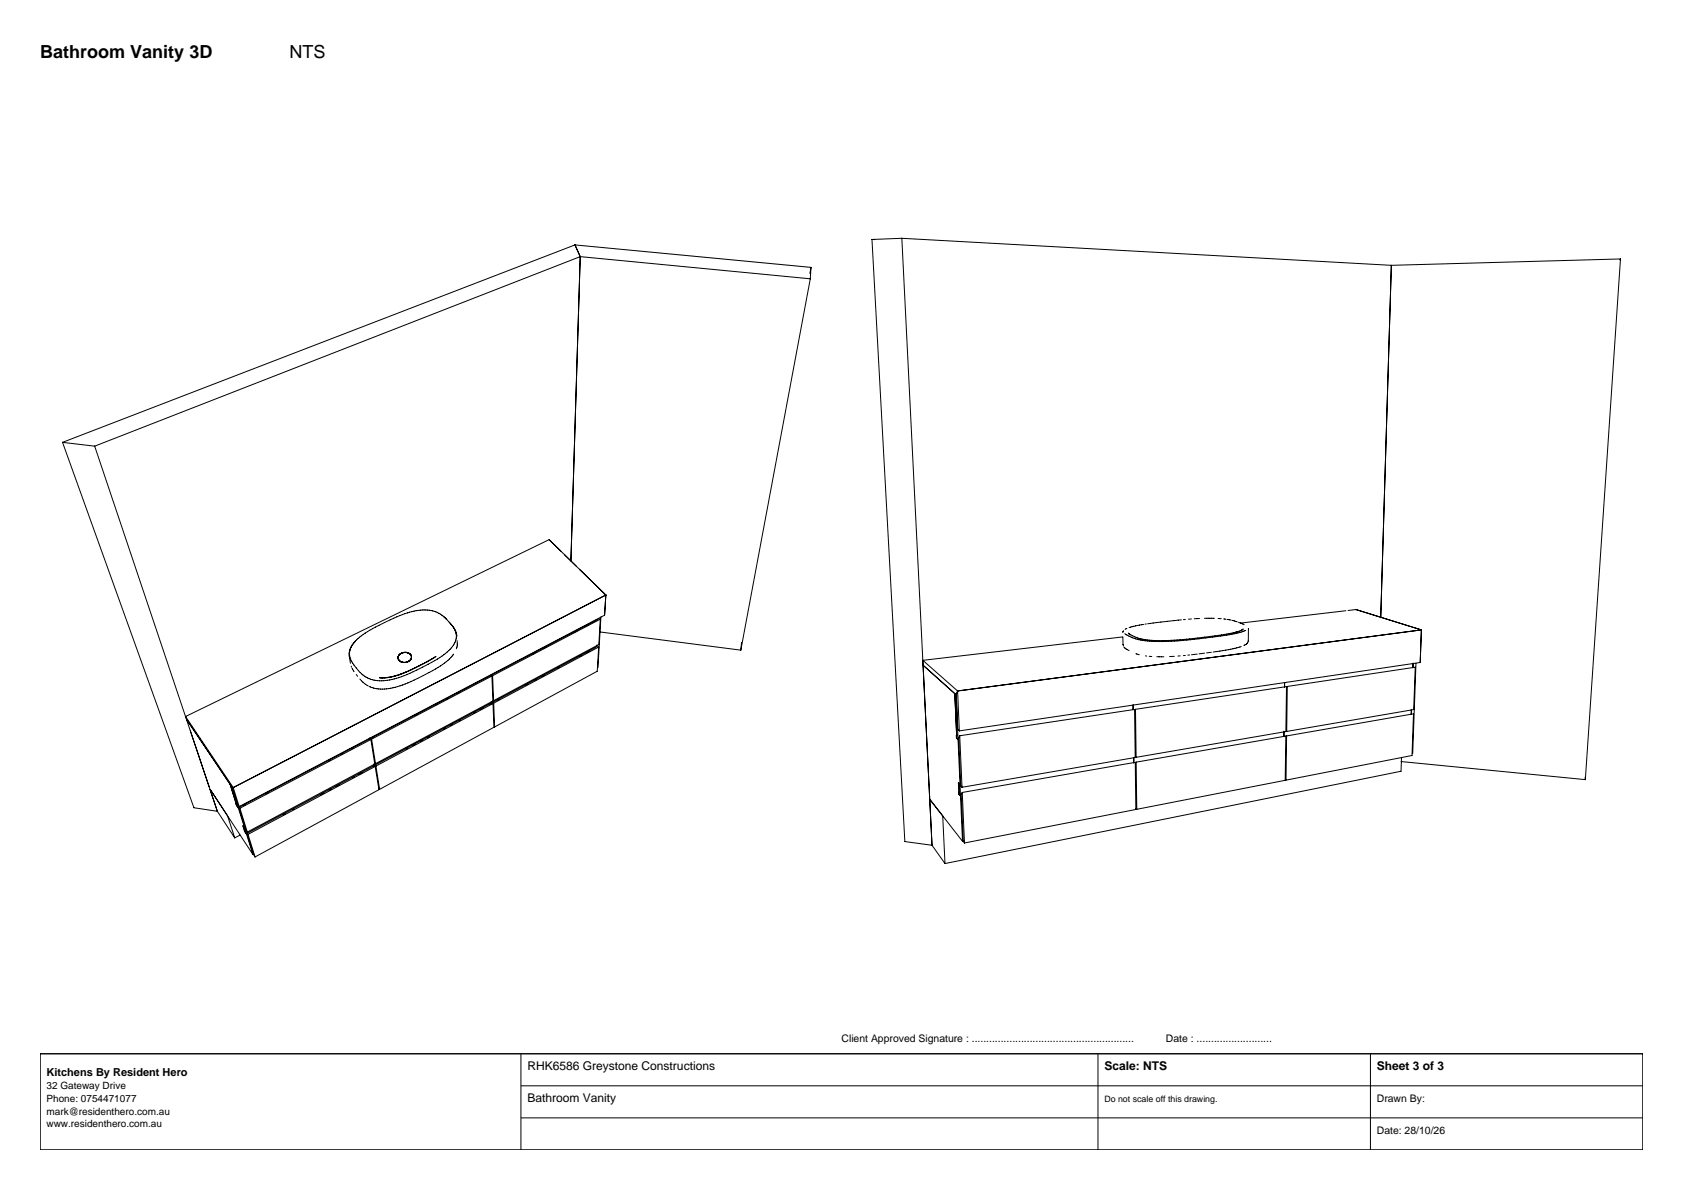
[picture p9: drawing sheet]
<svg xmlns="http://www.w3.org/2000/svg" width="420mm" height="297mm" viewBox="0 0 420 297" stroke-linecap="round" stroke-linejoin="round" font-family="sans-serif">
<g fill="none" stroke="#000" stroke-width=".25">
<path d="M217.6 59.8l8.2 150.2 6.8 1M217.6 59.8h.6M225.1 59.5l-7.5 .3M225.1 59.5l122.1 6.7M225.1 59.5l7.5 151.5M143.5 61.1l-127.9 49.3M143.5 61.1l1.3 3M143.5 61.1l58.9 5.6M144.8 64.1l-121.2 47.3M144.8 64.1l-2.3 75.9M144.8 64.1l57.4 5.5M202.2 69.6l-17.3 92.7"/>
<path d="M202.4 66.7l-.2 2.9M202.4 66.7l-.3 1.5M347.2 66.2l-2.6 88M404.4 64.6l-57.2 1.6M404.4 64.6l-.1 .3M404.4 64.6l-8.8 130M15.6 110.4l32.8 91.2 5.8 .9M15.6 110.4l8 1M23.6 111.4l30.6 91.1M110.6 153.8l.5 .4M110.6 153.8l.9 .8M110.6 153.8a9.1 9.1 0 0 0-8.9-.8 40.8 40.8 0 0 0-12.7 6.7l-.3 .3"/>
<path d="M111.4 154.5a6.2 6.2 0 0 1 2.5 4.2 6.2 6.2 0 0 1-3.1 4.7 37.8 37.8 0 0 1-14.6 6.4 7.6 7.6 0 0 1-7.9-3.8 4 4 0 0 1-.6-4.7M112.2 155.4a5.4 5.4 0 0 1 1.8 3.5M114.1 159.9v1l-.2 1M144.1 157.4l-.9 .4M146.7 156l-.5 .3M149.1 154.6l-26.6 13.9 .4 .1M149.5 154.5h.3M149.7 157.7l35.2 4.6M149.8 154.5l-.4 6.4-26.2 14-.3-6.3M149.8 154.5l-26.9 14.1M150 154l-.8 12.6M151.2 148.5l-14.2-13.8-90.7 44.1"/>
<path d="M151.2 148.5l-93 48.1M151.2 148.5l-.3 5-91.2 47.8M151.2 148.5l-.4 .1M280.1 159l-49.8 5.8M280.2 159l.2 2.2M280.4 157.4l-.2 .4M281.2 156.8l-.4 .3M285.4 155.8l-3.6 .8M286.1 155.7l-.3 .1M294.8 154.7l-8.4 1M295.8 154.6l-.5 .1M297.3 154.5h-.7"/>
<path d="M299.3 154.4h-1.3M300.6 154.3h2.5M304 154.4h.8M305.4 154.5l.5 .1M306.2 154.6l1 .2M307.4 154.8l1.4 .4M309.1 155.3l1.4 .6M309.8 157.4l.4-.4-1.9 .8h.3a92 92 0 0 1-22.2 1.9l-2.5-.5-2.3-1.2 .4 .4M310.9 157.3l-2.9 .9-7.1 1a54.9 54.9 0 0 1-16.7 .5l-1.5-.5-2-1M311.5 156.8v3.1l-.2 .6-.9 .6M335.9 152.4l-26.4 3.1M336.4 152.4l2-.3 16.3 5.1"/>
<path d="M354.7 157.2l-115.7 15.3M354.7 157.2l-.3 .2M354.7 157.2l-.3 8.1-115 17.1M46.3 178.8l11.9 17.8M46.3 178.8l.1 .4M46.6 179.6l11.3 16.9M87.6 166.3l.1 .2M87.8 166.8l.6 .8M88 160.9l-.2 .2M88.1 160.7a4.1 4.1 0 0 0-.9 3.1l.3 1.7M88.7 160l-.6 .7M88.9 168.4l.3 .4"/>
<path d="M89.8 169.5l1.1 1.1 1 .6M95.5 169.2l2.4-.4 2.8-.8 5.4-2.6 2.7-1.5a34.5 34.5 0 0 1-12.1 5.2l-2 .1h.8M99.3 164.2l.5 .8M99.4 164.4l.3 .5 .7 .3M99.4 163.8v.1M99.4 164.5h.1M99.4 163.8l-.1 .5M99.4 163.8h.1M99.5 163.7l-.1 .2M99.5 163.6l-.1 .1M99.5 163.5v.2M99.6 163.5h-.1"/>
<path d="M99.6 163.5h.1M99.7 163.3l-.1 .1M99.8 163.3l-.3 .3M99.8 165h.1M99.8 165l.1 .1M100 165.1l.4 .2M100 163.1l-.2 .2M100.1 163l-.4 .3M100.3 163h-.1M100.4 165.2l.1 .1M100.4 165.3h.7M100.4 163l-.4 .1"/>
<path d="M100.4 162.9l-.1 .1M100.5 165.3l.3 .1M100.5 162.9l-.1 .1M100.5 162.9h-.1M100.5 162.9h1.1M100.7 162.9h-.2M100.8 165.3h.1M100.8 162.9h.1a1.5 1.5 0 0 1 1.5 .5M101 165.3h.3M101.6 162.9h.1M101.7 162.9l.9 .6M101.8 165.1l-.5 .2"/>
<path d="M102 165h.1M102 165l-.8 .3M102.3 164.8l-.3 .2M102.3 164.9l-.3 .1M102.4 163.3l.1 .1M102.5 164.6l-.2 .2M102.5 163.5h.1M102.6 163.5l.1 .4-.1 .6M102.6 163.5l.1 .3M102.6 164.5l-.3 .4M102.7 164.1l-.1 .2M104.1 178.3l-.5 .3"/>
<path d="M109.2 175.6l-.5 .3M111.9 174.2l-.5 .3M113.2 163.2l-.7 .9a39.5 39.5 0 0 1-13.3 7.3l-1.7 .4a8.6 8.6 0 0 1-5.3-.5M114.6 172.8l-.5 .3M114.9 179.7l-.3 .2M118.7 177.7l-.5 .2M120.7 176.6l-.8 .5M122.6 175.1v.5l-.3 .2M122.8 168.7l.2 6.3-29.3 15.6M122.8 168.7l-.5-.1-29.9 15.7 .3 .2M122.8 168.7l-30.1 15.8M123 175.6l-.4-.1-29.2 15.5 .4 .2"/>
<path d="M123 175.6l.3 5.9-28.6 15.5M123 175.6l-29.2 15.6M124.6 174.6l-.4 .1M131.7 170.8l-.5 .2M133.5 162.9l-.5 .3M133.9 169.6l-.3 .2M135.8 168.6l-.5 .2M136.2 161.5l-.5 .3M139.7 166.5l-.5 .3M145.1 163.6l-.5 .2M147.1 162.5l-.8 .5M148.7 161.5l-25.9 13.9 .4 .1"/>
<path d="M149 161l-.1 .4M149.1 161.5h.3M149.4 161.5l-.4 6-25.6 13.9-.2-5.9M149.4 161.5l-26.2 14M185.1 160.4l-.2 1.9M230.3 164.8l8.7 7.7M230.3 164.8l.1 1.2M230.4 166l7.9 7.1M230.4 166l1.6 33.3M230.4 166l8.2 7.4M238.3 173.1l.5 11.2 .3 .3-.4-.4zM238.6 173.4l1.6 36.6"/>
<path d="M238.6 173.4l.4 8.6 .4 .4M239 172.5l-.4 .9M239 172.5l.4 9.9M280.5 161.5l1.3 .9M282.8 176v1.1M283.4 177l37.7-5.6-.2 11.2-37.4 6.4M283.4 177l-.2 .3M283.4 177l.1 12M283.5 163.1l.8 .3M285.8 163.7h.3M286.8 163.8l.6 .1M288.7 163.9h1.7"/>
<path d="M293.1 163.8l-1.2 .1M294.5 163.7h-.6M295.8 163.6h-.5M296.9 163.5h-.5M298.8 163.3l-1.5 .1M300.6 163l-1.4 .2M302.3 162.8l-1.2 .1M309.8 161.4l-2.7 .6-4.3 .7M320.6 171.4v-1v1.2M321.2 171.3l32-4.8-.4 10.6-31.7 5.5zM321.2 171.3l-.2 .2M352.2 177.2v1.1"/>
<path d="M352.2 177.1v1.2M352.6 166.6v-1.1v1.2M353.4 165.6l-.9 22.5M47.5 182.4l4.7 14M52.4 197.1l1.8 5.4M57.9 196.5l.3 .1M57.9 196.5l1.3 4.1 .5 .7M58.2 196.6l1.5 4.7M66.9 197.9l-.6 .2M80.8 197.9l-.8 .5M82.5 189.6l-.5 .3M82.6 196.9l-.5 .3"/>
<path d="M84.6 195.9l-.8 .4M85.5 188.1l-.3 .1M88.2 186.7l-.5 .2M88.4 193.8l-.5 .3M90.4 192.8l-.8 .4M92.6 184.6l-32.7 17.1M92.6 184.6l-.4-.2-32.6 17.1M92.6 184.6l.9 6.1-31.8 17M92.7 184.5l1 6.1M93.3 190.7v.5l.4-.2M93.3 184l-1 .5-.1-.3M93.5 190.3l.2 .3"/>
<path d="M93.6 191.3l-.3-.2-31.7 16.9M93.6 191.3l1 5.8-30.9 16.8M93.6 191.3l-31.7 16.9M93.8 191.2l.9 5.8M94.5 196.7l.2 .3M101.7 186.8l-.3 .1M103.6 185.7l-.5 .3M105.5 184.7l-.5 .3M107.2 183.8l-.5 .3M111.1 181.8l-.4 .1M112.9 180.8l-.5 .3M239.3 196.1l-.1-.8 .4 .5-.3-.4 .1 2.9 .3 .4-.4-.5v-.6l.1 .1"/>
<path d="M239.5 183.6l43.6-6.5 .2 12-43.2 7.4M239.5 183.6l-.3 .6 .6 11.9 .3 .4M239.5 183.6l.6 12.9M240.1 197.8l43.2-7.5 .2 11.7-42.8 8.4M240.1 197.8l-.2 .4 .5 11.8 .3 .4M240.1 197.8l.6 12.6M282.9 189.1v1.3M283.3 188.9l.2 .1M283.5 190.2l37.4-6.5-.2 11.1-37 7.2M283.5 190.2l-.2 .2M283.5 190.2l.2 11.8M320.4 182.5v1.3v-1.1"/>
<path d="M321.1 183.7l31.6-5.5-.3 10.4-31.5 6.1zM321.1 183.7l-.2 .2M349.7 190.1l45.9 4.5M349.7 189.1l-.1 3.4-113.8 23M395.6 194v.6M54.2 202.5l4.4 6.6M59 200.8l-.1-.2 .6 1.1M59.1 201.1l-1.7-5.4 .4 .7 5.3 16.9-10.6-16.3 4.3 6.6 1.8 5.5M59.6 201.5l1.7 5.6 .4 .6M59.6 201.5l.3 .2M59.9 201.7l1.8 6M59.9 208.4l-1.3 .7"/>
<path d="M60.8 206.5l.7 1.7-.6-1.1 .2 .2M60.8 206.4l.3 .5-.5-.8 .2 .5M61.3 200.8l-.6 .3M61.6 208l.3 .2M61.6 208l1.7 5.3 .4 .6M61.9 208.2l1.8 5.7M71.1 203.1l-.5 .3M73.4 201.9l-.4 .2M232.6 211l3.2 4.5M235.3 203.6l.5 11.9M240.2 210l-8.2-10.5 .6 11.5M240.5 209.9l-.3 .1"/>
<path d="M283.5 201.8l.2 .2"/>
</g>
<path d="M10 263h400v24h-400z" fill="#fff" stroke="#000" stroke-width=".35"/>
<path d="M130 263v24M130 271h280M130 279h280M274 263v24M342 263v24" fill="none" stroke="#000" stroke-width=".25"/>
<g font-size="4.5">
<text x="10" y="14.4">Bathroom Vanity 3D</text>
<text x="72.2" y="14.4">NTS</text>
</g>
<g font-size="3">
<text x="131.6" y="267">RHK6586 Greystone Constructions</text>
<text x="275.6" y="267">Scale: NTS</text>
<text x="343.6" y="267">Sheet 3 of 3</text>
<text x="131.6" y="275">Bathroom Vanity</text>
</g>
<text font-size="2.7" x="11.6" y="268.6">Kitchens By Resident Hero</text>
<g font-size="2.6">
<text x="210" y="260">Client Approved Signature : ........................................................</text>
<text x="291" y="260">Date : ..........................</text>
<text x="343.6" y="275">Drawn By:</text>
<text x="343.6" y="283">Date: 28/10/26</text>
</g>
<g font-size="2.5">
<text x="11.6" y="271.8">32 Gateway Drive</text>
<text x="11.6" y="275">Phone: 0754471077</text>
<text x="11.6" y="278.2">mark@residenthero.com.au</text>
<text x="11.6" y="281.4">www.residenthero.com.au</text>
</g>
<text font-size="2.2" x="275.6" y="275">Do not scale off this drawing.</text>
</svg>
